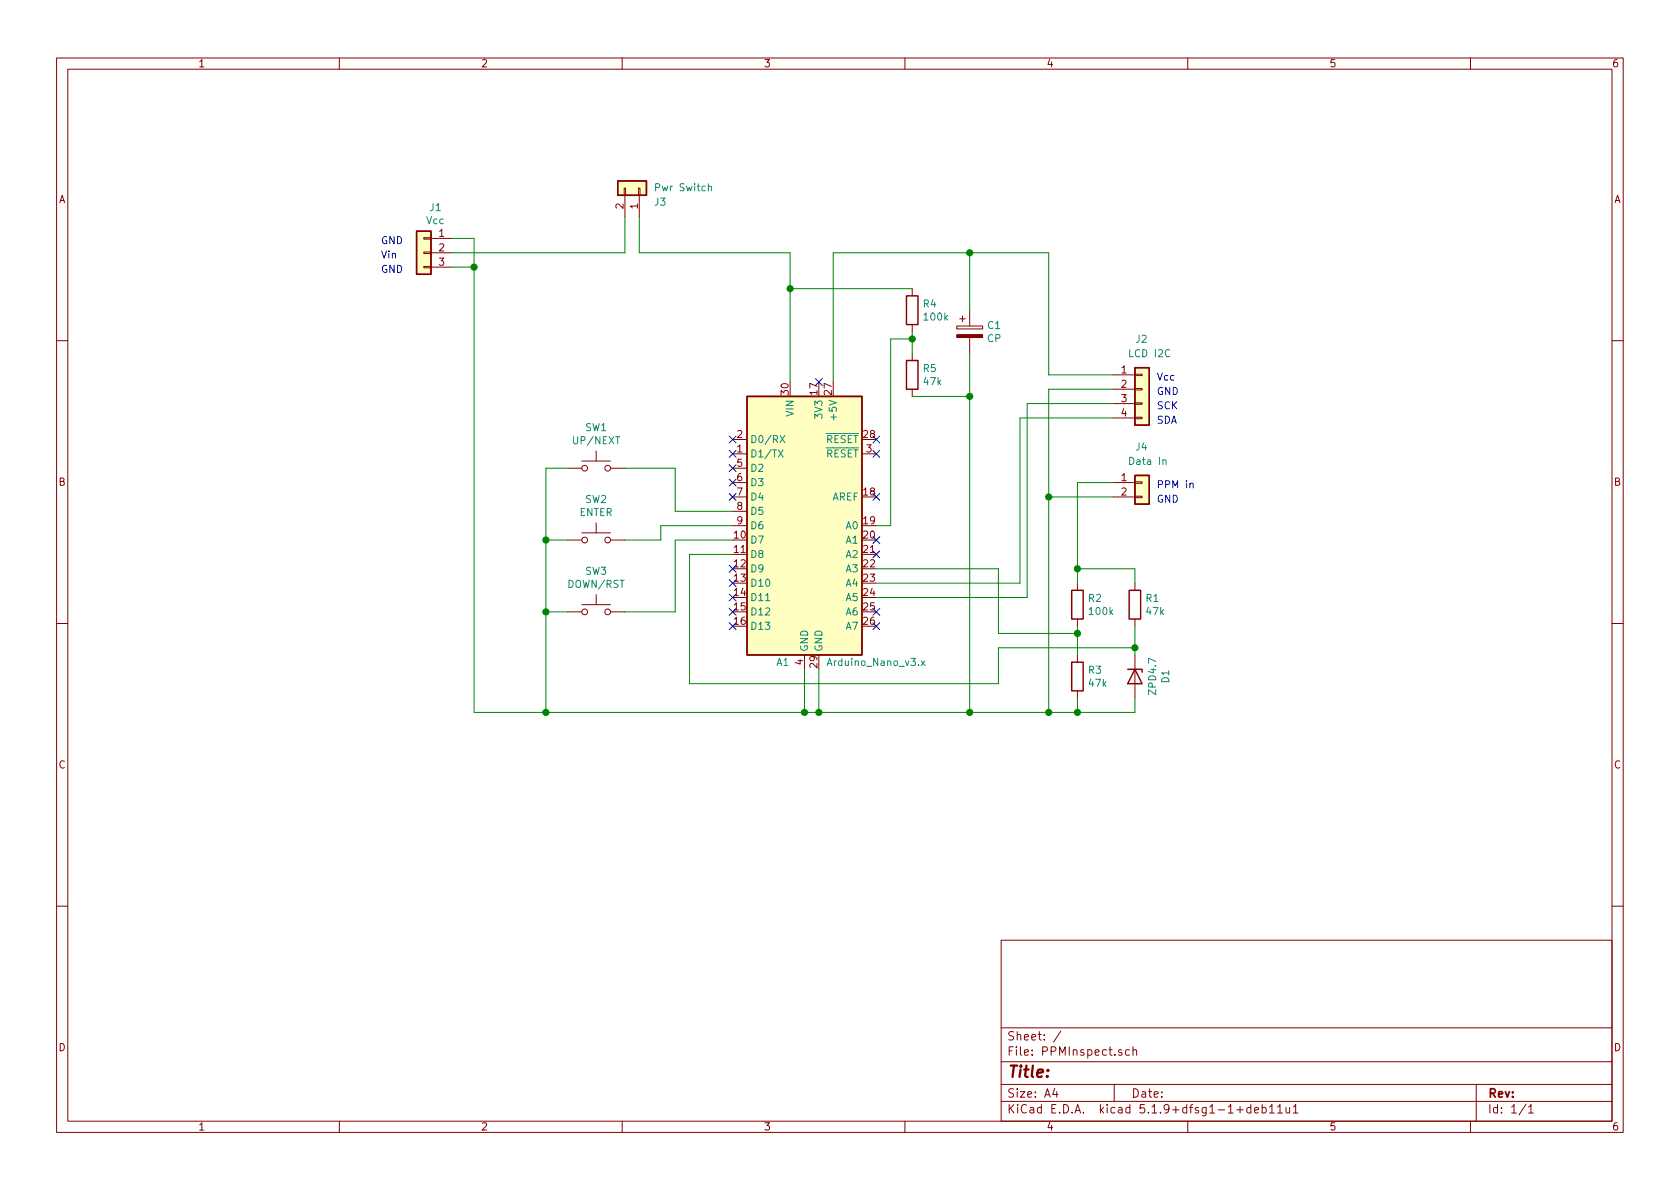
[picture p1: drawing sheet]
<svg xmlns="http://www.w3.org/2000/svg" width="297mm" height="210mm" viewBox="0 0 297 210" stroke-linecap="round" stroke-linejoin="round" font-family="sans-serif">
<g fill="none" stroke="#840000" stroke-width=".18">
<path d="M10 10.3h277v189.9h-277zM12 12.2h273v186.1h-273zM60 10.3v1.9M110 10.3v1.9M160 10.3v1.9M210 10.3v1.9M260 10.3v1.9M110.4 33.3h.2v1.2h-.2zM110.5 34.5v3.8M112.9 33.3h.3v1.2h-.3zM113 34.5v3.8M74.9 47.1h1.3v.3h-1.3z"/>
<path d="M74.9 42h1.3v.3h-1.3zM74.9 44.6h1.3v.2h-1.3zM76.2 42.2h3.8M76.2 44.7h3.8M76.2 47.2h3.8M161.3 51v1.3M161.3 57.4v1.3M169.2 57.7h4.5v.5h-4.5zM169.7 56.4h1M170.2 55.9v1M171.4 54.9v2.8M171.4 59.7v2.8"/>
<path d="M10 60.2h2M105.4 79.8v1.7M129.5 77.7h2.6M161.3 62.5v1.2M161.3 68.8v1.3M196.8 66.3h3.9M196.8 68.8h3.9M196.8 71.4h3.9M196.8 73.9h3.9M200.7 73.8h1.2v.2h-1.2zM200.7 71.2h1.2v.3h-1.2zM200.7 66.2h1.2v.2h-1.2z"/>
<path d="M200.7 68.7h1.2v.3h-1.2zM285 60.2h2M100.3 82.8h2.6M100.3 95.5h2.6M102.9 94.2h5M102.9 81.5h5M105.4 92.5v1.7M107.9 82.8h2.6M107.9 95.5h2.6M129.5 80.3h2.6M129.5 82.8h2.6M129.5 85.3h2.6"/>
<path d="M129.5 87.9h2.6M129.5 90.4h2.6M129.5 93h2.6M152.4 80.3h2.5M196.8 85.3h3.9M196.8 87.9h3.9M200.7 87.8h1.2v.2h-1.2zM200.7 85.2h1.2v.3h-1.2zM10 110.3h2M100.3 108.2h2.6M102.9 106.9h5M105.4 105.2v1.7"/>
<path d="M107.9 108.2h2.6M142.2 115.8v2.6M190.5 103.1v1.3M190.5 109.5v1.2M190.5 115.8v1.3M200.7 103.1v1.3M200.7 109.5v1.2M200.7 115.8v7.6M285 110.3h2M190.5 122.2v1.2M10 160.2h2M177 166.3h108v32h-108z"/>
<path d="M285 160.2h2M60 198.3v1.9M110 198.3v1.9M160 198.3v1.9M177 194.8h108M177 191.8h108M177 187.8h108M177 181.8h108M186.5 192.5l-.4 1h1M186.8 193v1M187.6 182.3l-1.3 2M197 191.8v3"/>
<path d="M198.3 185.7l-.3-.1-.2 .2v.2l.5 .2v.3h-.5M199.7 185.7l-.4-.1-.3 .3 .1 .6h.6M200.3 185.7l.3-.1 .3 .1 .1 .9M200.3 185.1v1.5M210 198.3v1.9M218.7 196.3h1.1M221.2 195.9l-.4-.1-.4 .3 .1 .6 .3 .1 .4-.1M221.2 195.3v1.5M221.8 196.3l.7-.1v-.3l-.5-.1-.2 .2 .1 .7h.6M223.2 195.9l.4-.1 .3 .3-.2 .6h-.5M223.2 195.3v1.5M224.5 195.8l.4-.5v1.5"/>
<path d="M224.5 196.8h.8M225.9 195.8l.4-.5v1.5M225.9 196.8h.8M227.4 195.8l.1 .9 .3 .1 .2-.1M228 195.8v1M228.7 195.8l.4-.5v1.5M228.7 196.8h.8M260 198.3v1.9M261 191.8v6.5M269.8 195.2l-1.2 2M270.3 195.8l.4-.5v1.5M270.3 196.8h.8"/>
<circle cx="103.4" cy="82.8" r=".51"/>
<circle cx="103.4" cy="95.5" r=".51"/>
<circle cx="107.4" cy="95.5" r=".51"/>
<circle cx="107.4" cy="82.8" r=".51"/>
<circle cx="103.4" cy="108.2" r=".51"/>
<circle cx="107.4" cy="108.2" r=".51"/>
</g>
<path d="M109.2 32h5.1v2.5h-5.1zM73.7 40.9h2.5v7.6h-2.5zM160.3 52.3h2v5.1h-2zM132.1 70.1h20.3v45.7h-20.3zM160.3 63.7h2v5.1h-2zM200.7 65h2.5v10.2h-2.5zM200.7 84.1h2.5v5h-2.5zM189.5 104.4h2v5.1h-2zM189.5 117.1h2v5.1h-2zM199.4 118.4h2.5v.5M199.6 104.4h2.1v5.1h-2.1zM200.7 118.4l1.2 2.5h-2.5z" fill="none" stroke="#840000" stroke-width=".25"/>
<g fill="#ffffc2" stroke="#ffffc2" stroke-width=".18">
<path d="M132.1 70.1h20.3v45.7h-20.3z"/>
<path d="M200.7 84.1h2.5v5h-2.5z"/>
<path d="M109.2 32h5.1v2.5h-5.1z"/>
<path d="M200.7 65h2.5v10.2h-2.5z"/>
<path d="M73.7 40.9h2.5v7.6h-2.5z"/>
</g>
<path d="M125.2 33l.2-.1 .3 .1 .1 .8M137.6 79.5l.9 1.3M137.9 77l.9 1.3M138.5 79.5l-.9 1.3M138.8 77l-.9 1.3M162.9 116.9l.7 .8M163.6 116.9l-.7 .8" fill="none" stroke="#008484" stroke-width=".18"/>
<path d="M169.2 59.2h4.5v.5h-4.5z" fill="#840000" stroke="#840000" stroke-width=".18"/>
<g fill="none" stroke="#008400" stroke-width=".18">
<path d="M110.5 38.3v6.4h-30.5M113 38.3v6.4h26.7v22.9M80 42.2h3.8v83.8h116.9v-2.6M80 47.2h3.8M139.7 51h21.6M161.3 58.7v3.8M161.3 59.9h-3.8v33.1h-2.6M171.4 44.7v10.2M161.3 70.1h10.1M171.4 62.5v63.5M196.8 73.9h-16.5v29.2h-25.4M196.8 66.3h-11.4v-21.6h-38.1v22.9"/>
<path d="M196.8 71.4h-15.2v34.3h-26.7M196.8 68.8h-11.4v57.2M96.5 95.5h3.8M100.3 82.8h-3.8v43.2M110.5 82.8h8.9v7.6h10.1M129.5 93h-12.7v2.5h-6.3M129.5 98h-7.6v22.9h54.6v-6.4h24.2M129.5 95.5h-10.1v12.7h-8.9M185.4 87.9h11.4M196.8 85.3h-6.3v17.8M96.5 108.2h3.8M142.2 118.4v7.6"/>
<path d="M144.8 118.4v7.6M154.9 100.6h21.6v11.4h14M190.5 100.6h10.2v2.5M190.5 110.7v5.1M200.7 110.7v5.1M190.5 123.4v2.6"/>
</g>
<path d="M210.4 85.6l.2-.2 .3 .1v.8" fill="none" stroke="#0000c2" stroke-width=".18"/>
<g fill="#008400" stroke="#008400" stroke-width=".25">
<circle cx="96.5" cy="95.5" r=".51"/>
<circle cx="83.8" cy="47.2" r=".51"/>
<circle cx="96.5" cy="108.2" r=".51"/>
<circle cx="142.2" cy="126" r=".51"/>
<circle cx="171.5" cy="44.7" r=".51"/>
<circle cx="200.7" cy="114.5" r=".51"/>
<circle cx="190.5" cy="112" r=".51"/>
<circle cx="190.5" cy="100.6" r=".51"/>
<circle cx="96.5" cy="126" r=".51"/>
<circle cx="171.5" cy="126" r=".51"/>
<circle cx="185.4" cy="87.9" r=".51"/>
<circle cx="171.5" cy="70.1" r=".51"/>
<circle cx="185.4" cy="126" r=".51"/>
<circle cx="161.3" cy="59.9" r=".51"/>
<circle cx="144.8" cy="126" r=".51"/>
<circle cx="139.7" cy="51" r=".51"/>
<circle cx="190.5" cy="126" r=".51"/>
</g>
<g fill="none" stroke="#000084" stroke-width=".18">
<path d="M128.9 77.1l1.2 1.2M128.9 79.6l1.2 1.3M130.1 77.1l-1.2 1.2M130.1 79.6l-1.2 1.3M144.2 66.9l1.2 1.3M145.4 66.9l-1.2 1.3M154.3 77.1l1.2 1.2M154.3 79.6l1.2 1.3M155.5 77.1l-1.2 1.2M155.5 79.6l-1.2 1.3M128.9 100l1.2 1.2M128.9 87.3l1.2 1.2"/>
<path d="M128.9 84.7l1.2 1.2M128.9 82.2l1.2 1.2M130.1 82.2l-1.2 1.2M130.1 100l-1.2 1.2M130.1 87.3l-1.2 1.2M130.1 84.7l-1.2 1.2M154.3 94.9l1.2 1.2M154.3 97.4l1.2 1.2M154.3 87.3l1.2 1.2M155.5 94.9l-1.2 1.2M155.5 97.4l-1.2 1.2M155.5 87.3l-1.2 1.2"/>
<path d="M128.9 102.5l1.2 1.2M128.9 105l1.2 1.3M128.9 107.6l1.2 1.2M128.9 110.1l1.2 1.2M130.1 102.5l-1.2 1.2M130.1 105l-1.2 1.3M130.1 107.6l-1.2 1.2M130.1 110.1l-1.2 1.2M154.3 110.1l1.2 1.2M154.3 107.6l1.2 1.2M155.5 110.1l-1.2 1.2M155.5 107.6l-1.2 1.2"/>
</g>
<text font-size="2.8" fill="#840000" x="178" y="190.5">Title:</text>
<g font-size="2.1" fill="#840000">
<text x="178" y="184">Sheet: /</text>
<text x="178" y="186.7">File: PPMInspect.sch</text>
<text x="178" y="196.9">KiCad E.D.A. kicad 5.1.9+dfsg1-1+deb11u1</text>
<text x="178" y="194.1">Size: A4</text>
<text x="200" y="194.1">Date:</text>
<text x="263" y="194.1">Rev:</text>
<text x="263" y="196.9">Id: 1/1</text>
</g>
<g font-size="1.8" fill="#840000">
<text x="35" y="11.9">1</text>
<text x="85" y="11.9">2</text>
<text x="135" y="11.9">3</text>
<text x="185" y="11.9">4</text>
<text x="235" y="11.9">5</text>
<text x="285" y="11.9">6</text>
<text x="10.4" y="35.9">A</text>
<text x="285.4" y="35.9">A</text>
<text x="77.6" y="41.9">1</text>
<text x="110.2" y="36.9" transform="rotate(-90 110.2 36.9)">2</text>
<text x="112.8" y="36.9" transform="rotate(-90 112.8 36.9)">1</text>
<text x="77.6" y="44.4">2</text>
<text x="77.6" y="47">3</text>
<text x="139.4" y="69.8" transform="rotate(-90 139.4 69.8)">30</text>
<text x="144.5" y="69.8" transform="rotate(-90 144.5 69.8)">17</text>
<text x="147.1" y="69.8" transform="rotate(-90 147.1 69.8)">27</text>
<text x="198.3" y="66">1</text>
<text x="198.3" y="68.6">2</text>
<text x="198.3" y="71.1">3</text>
<text x="130.3" y="77.5">2</text>
<text x="152.7" y="77.5">28</text>
<text x="198.3" y="73.7">4</text>
<text x="130.3" y="80">1</text>
<text x="130.3" y="82.5">5</text>
<text x="153.2" y="80">3</text>
<text x="10.4" y="85.9">B</text>
<text x="130.3" y="85.1">6</text>
<text x="130.3" y="87.6">7</text>
<text x="152.7" y="87.6">18</text>
<text x="198.3" y="85.1">1</text>
<text x="198.3" y="87.6">2</text>
<text x="285.4" y="85.9">B</text>
<text x="129.8" y="95.2">10</text>
<text x="130.3" y="90.2">8</text>
<text x="130.3" y="92.7">9</text>
<text x="152.7" y="92.7">19</text>
<text x="152.7" y="95.2">20</text>
<text x="129.8" y="97.8">11</text>
<text x="129.8" y="100.3">12</text>
<text x="152.7" y="97.8">21</text>
<text x="152.7" y="100.3">22</text>
<text x="129.8" y="102.9">13</text>
<text x="129.8" y="105.4">14</text>
<text x="129.8" y="107.9">15</text>
<text x="152.7" y="102.9">23</text>
<text x="152.7" y="105.4">24</text>
<text x="152.7" y="107.9">25</text>
<text x="129.8" y="110.5">16</text>
<text x="152.7" y="110.5">26</text>
<text x="142" y="117.6" transform="rotate(-90 142 117.6)">4</text>
<text x="144.5" y="118.1" transform="rotate(-90 144.5 118.1)">29</text>
<text x="10.4" y="135.9">C</text>
<text x="285.4" y="135.9">C</text>
<text x="10.4" y="185.9">D</text>
<text x="285.4" y="185.9">D</text>
<text x="35" y="199.9">1</text>
<text x="85" y="199.9">2</text>
<text x="135" y="199.9">3</text>
<text x="185" y="199.9">4</text>
<text x="235" y="199.9">5</text>
<text x="285" y="199.9">6</text>
</g>
<g font-size="1.8" fill="#008484">
<text x="116.2" y="33.8">Pwr Switch</text>
<text x="75.4" y="39.6">Vcc</text>
<text x="76" y="37.3">J1</text>
<text x="115.8" y="36.4">J3</text>
<text x="163.3" y="54.4">R4</text>
<text x="163.5" y="56.7">100k</text>
<text x="174.7" y="58.2">C1</text>
<text x="163.3" y="65.8">R5</text>
<text x="174.6" y="60.5">CP</text>
<text x="199.8" y="63.2">LCD I2C</text>
<text x="200.9" y="60.6">J2</text>
<text x="163.4" y="68.1">47k</text>
<text x="103.5" y="76.2">SW1</text>
<text x="140.3" y="73.6" transform="rotate(-90 140.3 73.6)">VIN</text>
<text x="145.4" y="73.8" transform="rotate(-90 145.4 73.8)">3V3</text>
<text x="148" y="73.8" transform="rotate(-90 148 73.8)">+5V</text>
<text x="101.6" y="78.6">UP/NEXT</text>
<text x="132.6" y="80.9">D1/TX</text>
<text x="132.6" y="78.4">D0/RX</text>
<text x="132.6" y="83.4">D2</text>
<text x="146" y="78.4">RESET</text>
<text x="146" y="80.9">RESET</text>
<text x="200" y="82.2">Data In</text>
<text x="200.9" y="79.7">J4</text>
<text x="103.5" y="88.9">SW2</text>
<text x="132.6" y="86">D3</text>
<text x="132.6" y="88.5">D4</text>
<text x="147.1" y="88.5">AREF</text>
<text x="102.4" y="91.3">ENTER</text>
<text x="132.6" y="91.1">D5</text>
<text x="132.6" y="93.6">D6</text>
<text x="149.6" y="93.6">A0</text>
<text x="103.5" y="101.6">SW3</text>
<text x="132.6" y="96.1">D7</text>
<text x="132.6" y="98.7">D8</text>
<text x="132.6" y="101.2">D9</text>
<text x="149.6" y="96.1">A1</text>
<text x="149.6" y="98.7">A2</text>
<text x="149.6" y="101.2">A3</text>
<text x="100.6" y="104">DOWN/RST</text>
<text x="132.6" y="103.8">D10</text>
<text x="132.6" y="106.3">D11</text>
<text x="149.6" y="103.8">A4</text>
<text x="149.6" y="106.3">A5</text>
<text x="192.5" y="106.4">R2</text>
<text x="202.6" y="106.4">R1</text>
<text x="132.6" y="108.8">D12</text>
<text x="132.6" y="111.4">D13</text>
<text x="149.6" y="108.8">A6</text>
<text x="149.6" y="111.4">A7</text>
<text x="192.7" y="108.8">100k</text>
<text x="202.8" y="108.8">47k</text>
<text x="137.3" y="117.8">A1</text>
<text x="142.9" y="115.3" transform="rotate(-90 142.9 115.3)">GND</text>
<text x="145.4" y="115.3" transform="rotate(-90 145.4 115.3)">GND</text>
<text x="146.6" y="117.8">Arduino_Nano_v3.x</text>
<text x="192.5" y="119.1">R3</text>
<text x="192.6" y="121.5">47k</text>
<text x="204.4" y="122.6" transform="rotate(-90 204.4 122.6)">ZPD4.7</text>
<text x="206.7" y="120.7" transform="rotate(-90 206.7 120.7)">D1</text>
</g>
<g font-size="1.8" fill="#0000c2">
<text x="67.3" y="43.2">GND</text>
<text x="67.3" y="45.7">Vin</text>
<text x="67.3" y="48.3">GND</text>
<text x="204.5" y="69.8">GND</text>
<text x="204.5" y="67.3">Vcc</text>
<text x="204.5" y="74.9">SDA</text>
<text x="204.5" y="72.4">SCK</text>
<text x="204.5" y="86.4">PPM in</text>
<text x="204.5" y="88.9">GND</text>
</g>
</svg>
